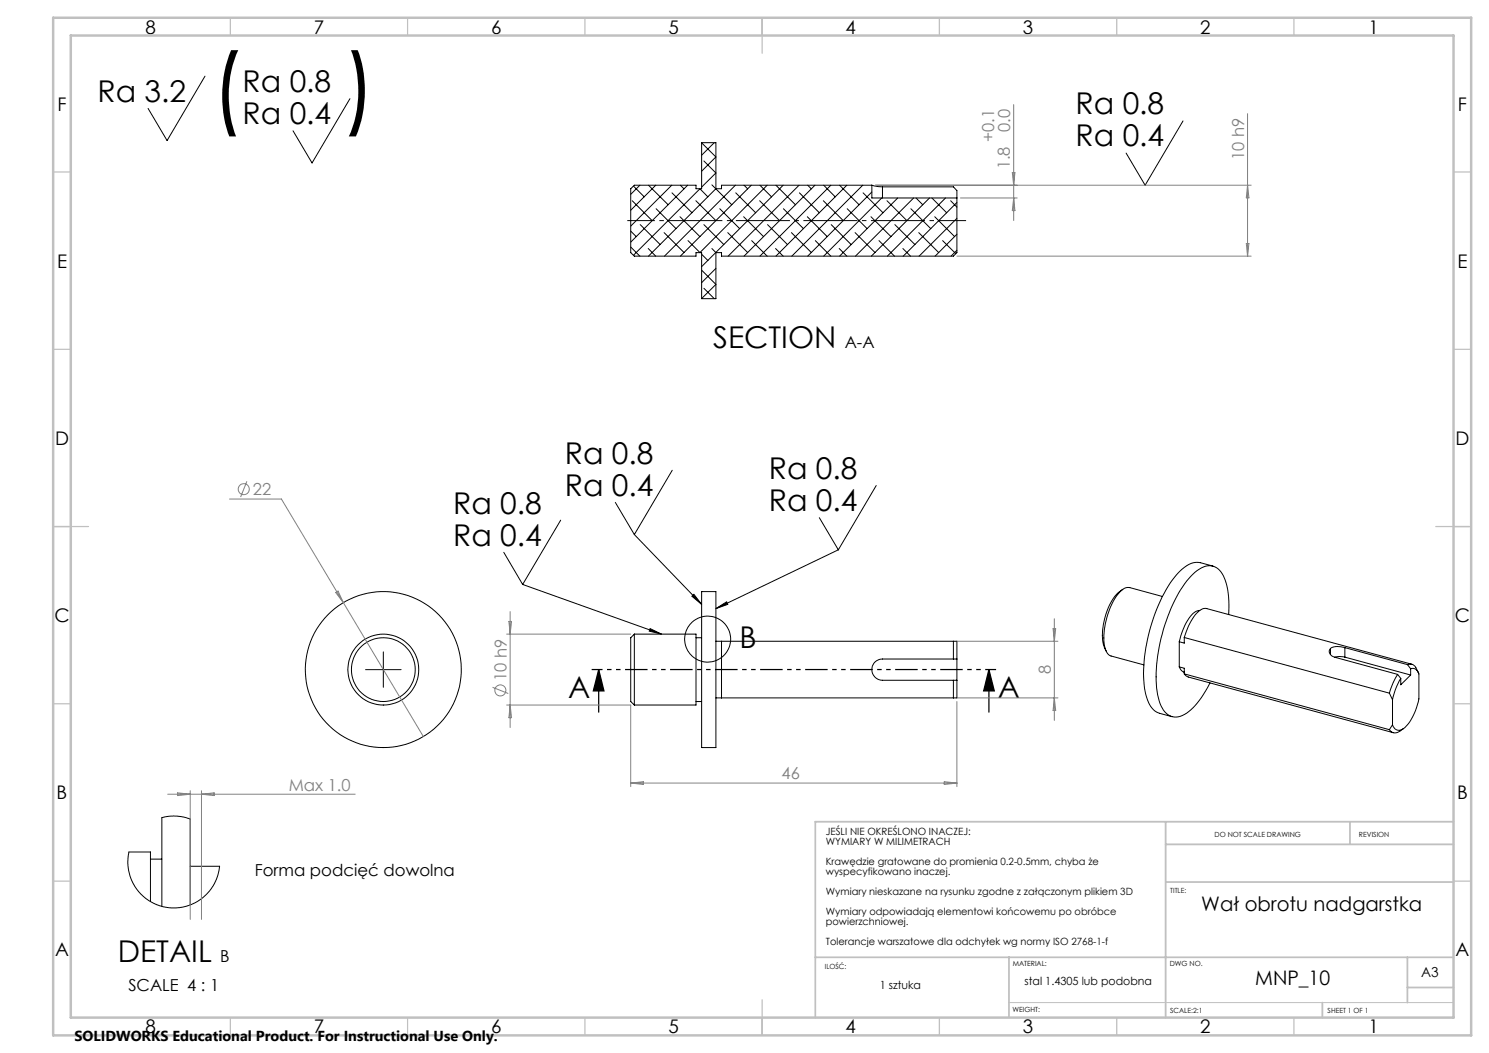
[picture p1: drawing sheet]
<svg xmlns="http://www.w3.org/2000/svg" width="420mm" height="297mm" viewBox="0 0 420 297" stroke-linecap="round" stroke-linejoin="round" font-family="sans-serif">
<g fill="none" stroke="#000" stroke-width=".28">
<path d="M57.8 21.5l-10.7 18.1-5.3-9M98.7 27.8l-10.7 18.2-5.3-9.1M333.7 34.1l-10.7 18.1-5.4-9M178.3 56.6l5.6 5.6M178.7 52.5l3 3M180.5 52.2l-2.6 2.6M182.9 52.2l5.6 5.5M185 52.2l-7.1 7.1M185.1 58.9l5.6 5.6M189.5 52.2l-11.6 11.6M189.5 54.4l5.7 5.6M191.9 52.2l1 1.1"/>
<path d="M194 52.2l-16.1 16.1M196.3 56.6l5.6 5.6M197.9 40.3l4 4-4 4M197.9 40.2v13h-1.6v-1h-17.4l-1 1v18.1l1 .9h17.4v-.9h1.6v12.9h4v-12.9M197.9 40.2h4v13M198.5 45.4l3.4 3.4-4 4M199.7 55.5l-2.3-2.3-18.7 18.8M200.8 52.1l5.6 5.6M201.5 40.2l-3.6 3.6M201.9 53.2l-19 19M203 58.9l5.6 5.6M207.4 52.2l-20 20"/>
<path d="M207.5 54.4l5.6 5.6M209.9 52.2l1 1.1M211.9 52.2l-20 20M214.3 56.6l5.6 5.6M214.3 52.2l3.3 3.3M216.4 52.2l-19 19.1-3.3-3.4M218.9 52.2l5.5 5.5M220.9 52.2l-23 23M221 58.9l5.6 5.6M225.4 52.2l-20 20M225.5 54.4l5.6 5.6M227.8 52.2l1 1.1"/>
<path d="M229.9 52.2l-20 20M232.2 56.6l5.6 5.6M232.3 52.2l3.3 3.3M234.4 52.2l-20.1 20M236.8 52.2l5.5 5.5M238.9 52.2l-20 20M239 58.9l5.6 5.6M243.3 52.2l-20 20M243.5 54.4l5.6 5.6M245.8 52.2l.1 .1M245.9 52.2l3 .5M245.9 54.1l-18.1 18.1"/>
<path d="M245.9 52.2v3.6h24M245.9 52.2h-42.4v1h-1.6M248.7 55.8l-16.4 16.4M248.9 52.7h20l1 1.1v17.5l-1 .9h-65.4v-.9h-1.6M248.9 52.7v3.1M250.2 56.6l5.6 5.6M253.2 55.8l-16.4 16.4M256.9 58.9l5.6 5.6M257.7 55.8l-16.4 16.4M258.4 55.8l1.9 1.9M262.2 55.8l-16.4 16.4M262.9 55.8l4.1 4.2"/>
<path d="M266.7 55.8l-16.4 16.4M268.1 56.6l1.8 1.8M269.9 57.1l-15.1 15.1M177.9 69.7l2.6 2.5M177.9 65.2l1.6 1.5M180.6 63.4l5.6 5.6M182.8 70.1l2.2 2.1M187.3 65.6l5.6 5.6M191.8 61.1l5.6 5.6M197.9 76.2l4 4-4 4M197.9 71.7l1.8 1.8M198.5 63.4l5.7 5.6"/>
<path d="M200.8 70.1l1.1 1.2M201.9 75.7l-4 4M205.3 65.6l5.6 5.6M209.8 61.1l5.6 5.6M212 67.9l4.4 4.3M216.5 63.4l5.6 5.6M218.8 70.1l2.1 2.1M223.2 65.6l5.6 5.6M227.7 61.1l5.6 5.6M230 67.9l4.4 4.3M234.5 63.4l5.6 5.6M236.7 70.1l2.2 2.1"/>
<path d="M241.2 65.6l5.6 5.6M245.7 61.1l5.6 5.6M247.9 67.9l4.4 4.3M252.4 63.4l5.7 5.6M254.7 70.1l2.1 2.1M259.2 65.6l5.6 5.6M263.7 61.1l5.6 5.6M265.9 67.9l3.7 3.6M269.9 61.6l-10.6 10.6M269.9 66.1l-6.1 6.1M269.9 70.6l-1.6 1.6M198.5 81.3l3 2.9"/>
<path d="M189.6 132.6l-10.7 18.2M247.2 136.9l-10.7 18.2M142.1 155.8l5.3 9M158.2 146.7l-10.8 18.1M173.6 141.7l5.3 9.1M178.9 150.8l19 19.7M231.1 146l5.4 9.1M236.5 155.1l-34.6 16.6M342.1 159.7l-3.5-1a6.1 6.1 0 0 0-5.6 2.2 39.5 39.5 0 0 0-9.3 19.4 32.3 32.3 0 0 0 0 17.1 5.6 5.6 0 0 0 3.4 3.8l3.5 .9M147.4 164.8l39.2 14.1M178.9 178.9v20M178.9 178.9h17.4v20h-17.4"/>
<path d="M178.9 178.9l-1 1v18l1 1M183.4 177.3l3.2 1.6-3.5-.9zM195.2 168.2l.5-.6 2.2 2.9zM196.3 179.9h1.6M197.9 166.9h4v44h-4zM201.9 171.7l3.1-1.9 .3 .7zM316.7 166.2a13.4 13.4 0 0 0-5.3 9.2 11.6 11.6 0 0 0 .6 8.2M327.9 168.2l-9.2-2.5a3.1 3.1 0 0 0-3.1 1.5 20.8 20.8 0 0 0-4 15.4 2.83 2.83 0 0 0 1.8 2.4l9.3 2.5M334 179.8a13 13 0 0 1 5.2-8.1l1.1-.1 58 15.8M334 179.8l57.9 15.7M334 179.8v1.6l-1.4-.4M338.4 172.2a4.4 4.4 0 0 0-3.4 2.8 19.9 19.9 0 0 0-2.4 6"/>
<path d="M346.6 173.3a19.2 19.2 0 0 0-2.2-12 4.2 4.2 0 0 0-6.1-.8 25.4 25.4 0 0 0-8.5 12.3 45 45 0 0 0-3.3 23.2 7.8 7.8 0 0 0 3.8 6 5.6 5.6 0 0 0 5.6-1.8 26.1 26.1 0 0 0 5.4-7.6M103.1 188.9h10M108.1 183.9v9.9M196.3 197.9h1.6M201.9 180.9h68v5M203.5 180.9v15.9M268.9 180.9v5M268.9 191.9v4.9M269.9 185.9h-21a3 3 0 0 0-3 3 3 3 0 0 0 3 3h21M269.9 191.9v4.9h-68M269.9 185.9v6M332.6 188.1l.5 .8 .9 .7"/>
<path d="M332.6 188.1l1.4 .4v1.6M332.6 181v7.1M334 190.1l1.2 .9 57.8 15.7M334 190.1l57.9 15.7M375.3 182.9a1.56 1.56 0 0 0 1.2 2.5M375.3 182.9v1.7M376.5 185.4l17.7 4.8M379.3 182.7a4.8 4.8 0 0 0-4 .2M379.3 185.3l-1.5-.1-1.3 .2M379.3 182.7l17.7 4.8M379.3 185.3l18.6 5.1M379.3 182.7v2.6"/>
<path d="M391.9 195.5l.9 1.9M392.8 197.4v7M394.2 190.2a19.6 19.6 0 0 0-2.3 5.3M394.2 190.2l.9 1.1M395.1 191.3a18.8 18.8 0 0 0-2.3 6.1M397 187.5a1.81 1.81 0 0 1 2.3 .7l.9 1.7M397 187.5l.9 1.1M397.9 188.6a1.78 1.78 0 0 1 2.3 1.5v7a13.7 13.7 0 0 1-4.7 8.6 1.81 1.81 0 0 1-2.7-1.3M397.9 190.4l-2.8 2.7v-1.8M397.9 188.6v1.8M392.8 204.4l-.9 1.4M395.9 205.5l-1 .7a1.95 1.95 0 0 1-3-.4"/>
<path d="M42.4 242.3h3.2M53.7 255.2v-24.2l-2.5-.7-3.1-.1-2.5 .4v25.1M53.7 244.3h8.2l-.6 3.1-1.6 3.1-2.5 2.7-3.2 1.9-3.4 .9-2.4 .1-2-.3-2.7-1-2.3-1.3-1.7-1.5-1.5-2-1-1.9-.7-2.6-.2-2.8 .3-2.4h6v14M56.8 244.3v9.2"/>
<circle cx="108.1" cy="188.9" r="10"/>
<circle cx="108.1" cy="188.9" r="9"/>
<circle cx="108.1" cy="188.8" r="22"/>
<circle cx="199.6" cy="180.3" r="6.5"/>
</g>
<g fill="none" stroke="#808080" stroke-width=".28">
<path d="M285.9 29.5v32.7M351.9 32.1v40.1M246.9 52.2h106M270.9 55.8h16M285.5 48.7h.8l-.4 3.5zM285.9 55.8l.4 3.6h-.8zM351.9 52.2l.4 3.6h-.8zM269.9 72.2h83M351.5 68.7h.8l-.4 3.5zM69.6 135.7l-1.7 4.5M64.7 140.8h14.7l40 66.9M94.7 167.1l.7-.4 1.4 3.3z"/>
<path d="M142.9 178.9h35M143.5 175.3h.8l-.4 3.6zM143.9 172.5v32.7M297 177.3h.8l-.4 3.6zM297.4 174.5v28.7M138.9 193.8l4.5 1.8M142.9 198.9h35v23M143.9 198.9l.4 3.5h-.8zM269.9 197.9v24M269.9 180.9h28.5M269.9 196.8h28.5M297.4 196.8l.4 3.6h-.8z"/>
<path d="M47.3 224h52.9M50.1 223.6l3.6 .4-3.6 .4zM53.7 223v36.3M56.8 223v36.3M56.8 224l3.6-.4v.8zM177.9 220.9h92M177.9 220.9l3.6-.4v.8zM266.3 220.5l3.6 .4-3.6 .4z"/>
<circle cx="68.7" cy="138" r="1.56"/>
<circle cx="141.1" cy="194.7" r="1.55"/>
</g>
<path d="M168.9 188.9l1.5 6h-3zM168.9 188.9v12M278.9 188.9l1.6 6h-3zM278.9 188.9v12" fill="none" stroke="#000" stroke-width=".35"/>
<path d="M176.9 62.2h95.6" fill="none" stroke="#000" stroke-width=".28" stroke-dasharray="15.2 1.3 1.3 1.3" stroke-dashoffset="7.5" stroke-linecap="butt"/>
<path d="M281 188.8h-114.1" fill="none" stroke="#000" stroke-width=".35" stroke-dasharray="6.3 1.3 1.3 1.3 1.3 1.3" stroke-dashoffset="3.3" stroke-linecap="butt"/>
<path d="M284.6 282.8h125.4" fill="none" stroke="#c0c0c0" stroke-width=".28"/>
<g fill="none" stroke="#c0c0c0" stroke-width=".35">
<path d="M65 5v5M115 5v5M165 5v5M215 5v10M265 5v5M315 5v5M365 5v5M15 48.5h5M410 48.5h5M15 98.5h5M410 98.5h5M15 148.5h10"/>
<path d="M405 148.5h10M15 198.5h5M410 198.5h5M15 248.5h5M410 248.5h5M65 287v5M115 287v5M165 287v5M215 282v10M265 287v5M315 287v5M365 287v5"/>
</g>
<path d="M328.8 231.8v55.2M328.8 238.2h81.2M380.8 231.8v6.4M410 231.8h-180v55.2M328.8 248.8h81.2M230 270h180M284.6 270v17M397 270v12.8M397 278.5h13M373 282.8v4.2" fill="none" stroke="#c0c0c0" stroke-width=".5"/>
<path d="M15 5h400v287h-400zM20 10h390v277h-390z" fill="none" stroke="#c0c0c0" stroke-width=".7"/>
<g fill="#000">
<path d="M201.9 171.7l3.1-1.9 .3 .7zM195.2 168.2l.5-.6 2.2 2.9zM183.4 177.3l3.2 1.6-3.5-.9z"/>
<path d="M278.9 188.9l1.6 6h-3zM168.9 188.9l1.5 6h-3z"/>
</g>
<g font-size="25.4">
<text x="59.4" y="33.2">(</text>
<text x="96.9" y="33.2">)</text>
</g>
<g font-size="8.5">
<text x="27.5" y="28.7">Ra 3.2</text>
<text x="68.4" y="26">Ra 0.8</text>
<text x="68.4" y="35">Ra 0.4</text>
<text x="303.4" y="32.2">Ra 0.8</text>
<text x="303.4" y="41.3">Ra 0.4</text>
<text x="201.1" y="98.2">SECTION</text>
<text x="159.3" y="130.8">Ra 0.8</text>
<text x="216.9" y="135.1">Ra 0.8</text>
<text x="159.3" y="139.8">Ra 0.4</text>
<text x="127.8" y="144.9">Ra 0.8</text>
<text x="216.9" y="144.2">Ra 0.4</text>
<text x="127.8" y="153.9">Ra 0.4</text>
<text x="208.6" y="182.6">B</text>
<text x="160.3" y="197">A</text>
<text x="281.4" y="197">A</text>
<text x="33.2" y="271.3">DETAIL</text>
</g>
<g font-size="5.6">
<text x="338.8" y="256.9">Wał obrotu nadgarstka</text>
<text x="354" y="277.9">MNP_10</text>
</g>
<g font-size="5.3">
<text x="41" y="9.5">8</text>
<text x="88.5" y="9.5">7</text>
<text x="138.5" y="9.5">6</text>
<text x="188.5" y="9.5">5</text>
<text x="238.5" y="9.5">4</text>
<text x="288.5" y="9.5">3</text>
<text x="338.5" y="9.5">2</text>
<text x="386" y="9.5">1</text>
<text x="16.2" y="31.3">F</text>
<text x="411.2" y="31.3">F</text>
<text x="16.1" y="75.5">E</text>
<text x="411.1" y="75.5">E</text>
<text x="15.5" y="125.5">D</text>
<text x="410.5" y="125.5">D</text>
<text x="15.4" y="175.5">C</text>
<text x="410.4" y="175.5">C</text>
<text x="16" y="225.5">B</text>
<text x="411" y="225.5">B</text>
<text x="15.5" y="269.8">A</text>
<text x="410.5" y="269.8">A</text>
<text x="41" y="291.5">8</text>
<text x="88.5" y="291.5">7</text>
<text x="138.5" y="291.5">6</text>
<text x="188.5" y="291.5">5</text>
<text x="238.5" y="291.5">4</text>
<text x="288.5" y="291.5">3</text>
<text x="338.5" y="291.5">2</text>
<text x="386" y="291.5">1</text>
</g>
<g font-size="4.7" fill="#808080">
<text x="280.4" y="40" transform="rotate(-90 280.4 40)">+0.1</text>
<text x="284.9" y="37.2" transform="rotate(-90 284.9 37.2)">0.0</text>
<text x="284.9" y="47.8" transform="rotate(-90 284.9 47.8)">1.8</text>
<text x="350.9" y="45.2" transform="rotate(-90 350.9 45.2)">10 h9</text>
<text x="71.3" y="139.7">22</text>
<text x="296.4" y="190.1" transform="rotate(-90 296.4 190.1)">8</text>
<text x="142.9" y="192.1" transform="rotate(-90 142.9 192.1)">10 h9</text>
<text x="220.4" y="219.8">46</text>
<text x="81.4" y="223">Max 1.0</text>
</g>
<g font-size="4.7">
<text x="238.3" y="98.2">A-A</text>
<text x="71.9" y="247.1">Forma podcięć dowolna</text>
<text x="62.1" y="271.3">B</text>
<text x="36.2" y="279.5">SCALE 4 : 1</text>
</g>
<text font-size="4.1" x="21" y="293.7">SOLIDWORKS Educational Product. For Instructional Use Only.</text>
<text font-size="3.9" x="400.9" y="275.5">A3</text>
<g font-size="3.2">
<text x="248.2" y="278.8">1 sztuka</text>
<text x="289" y="277.9">stal 1.4305 lub podobna</text>
</g>
<g font-size="2.8">
<text x="232.9" y="235.5">JEŚLI NIE OKREŚLONO INACZEJ:</text>
<text x="232.9" y="238.3">WYMIARY W MILIMETRACH</text>
<text x="232.9" y="244">Krawędzie gratowane do promienia 0.2-0.5mm, chyba że</text>
<text x="232.9" y="246.8">wyspecyfikowano inaczej.</text>
<text x="232.9" y="252.5">Wymiary nieskazane na rysunku zgodne z załączonym plikiem 3D</text>
<text x="232.9" y="258.1">Wymiary odpowiadają elementowi końcowemu po obróbce</text>
<text x="232.9" y="260.9">powierzchniowej.</text>
<text x="232.9" y="266.6">Tolerancje warszatowe dla odchyłek wg normy ISO 2768-1-f</text>
</g>
<g font-size="2">
<text x="342.6" y="236">DO NOT SCALE DRAWING</text>
<text x="383.3" y="236.2">REVISION</text>
<text x="330.1" y="251.9">TITLE:</text>
<text x="232.6" y="273.4">ILOŚĆ:</text>
<text x="285.6" y="272.5">MATERIAL:</text>
<text x="330" y="272.5">DWG NO.</text>
<text x="285.6" y="285.5">WEIGHT:</text>
<text x="330.1" y="285.6">SCALE:2:1</text>
<text x="374.5" y="285.6">SHEET 1 OF 1</text>
</g>
</svg>
